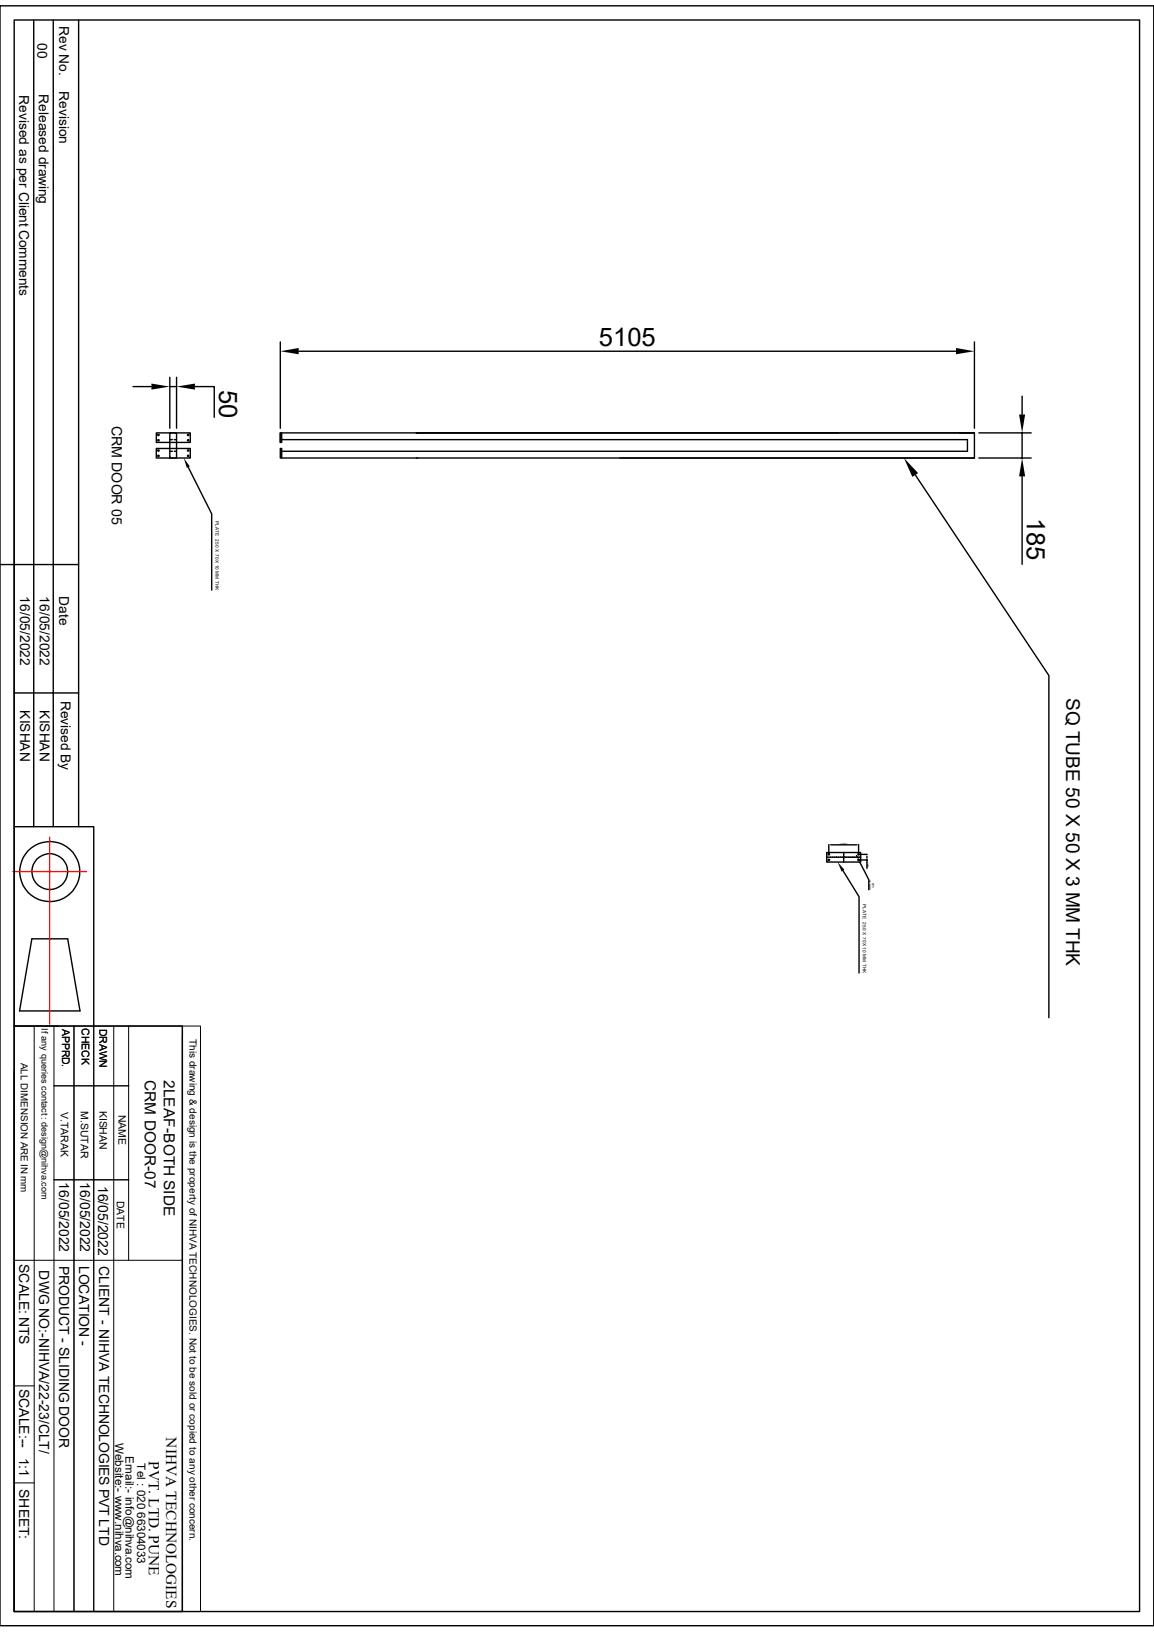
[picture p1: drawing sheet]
<svg xmlns="http://www.w3.org/2000/svg" width="210mm" height="297mm" viewBox="0 0 210 297" stroke-linecap="round" stroke-linejoin="round" font-family="sans-serif">
<g fill="none" stroke="#000" stroke-width=".25">
<path d="M0 1.1h210v294.8h-210zM2.6 3.6h204.8v289.7h-204.8zM6.1 3.6v146.9M9.7 3.6v146.9M14.3 3.6v146.9M2.6 32.6v117.9h14.5v36.2M24.2 70.4h3.4M28.4 78.8h6.2v1.7h-6.2zM28.7 79.1h.3v.1l-.2 .1zM30.9 78.8h1.2v4.6h-1.2zM30.9 68.7v9.2M30.9 70.4h1.2"/>
<path d="M32.1 68.7v9.2M34.1 79.1h.3v.1l-.2 .1zM35.5 70.4h3.5v5.5M51 78.8h.3v1.7h-.3zM51 78.8v1.7zM51 62.2v15.7M51.3 78.8h126M54.4 63.9h119.6M75.8 78.8h101.5v4.6h-126M76 78.8h-.2h76.8M177.3 62.2v15.7M178.1 78.8h9.6"/>
<path d="M186 72.1v3.3M186 78.8v4.6M28.4 81.6h6.2v1.8h-6.2zM28.7 80.1h.3v.1l-.2 .1zM28.7 81.9h.3v.1l-.2 .1zM28.7 82.9h.3v.1l-.2 .1zM30.9 82.1h.5M30.9 83.1v.3M30.9 80h.5M31.7 82.1h.4M31.7 80h.4M34.1 80.1h.3v.1l-.2 .1z"/>
<path d="M34.1 82.9h.3v.1l-.2 .1zM34.1 81.9h.3v.1l-.2 .1zM34.2 85l4.3 8.5v13.9M51 81.6h.3v1.8h-.3zM51.3 80h124.8v2.1h-124.8M166.6 86.4l24.3 36.5v62.3M178.1 83.4h9.6M186 86.7v16M0 102.7h14.3M2.6 126.1h11.7M2.6 150.5v36.2M150.5 155.2h6.1v1.7h-6.1z"/>
<path d="M150.5 156h.2M150.7 155.4h.3v.1l-.2 .1zM150.7 156.4h.3v.1l-.2 .1zM150.8 156h.3M150.8 153.7v1.8M151.2 156h.3M151.2 153.8h4.7M151.6 156h.2M151.9 156h.7M152.7 156h.3M153 156h.3M153.4 156h.7"/>
<path d="M153.4 158.5l2.9 4.7v13.9M153.5 155.2v.2M153.5 155.5v.3M153.5 155.9v.6M153.5 156.6v.3M154.1 156h.3M154.5 156h.3M154.9 156h.6M155.6 156h.3M155.9 155.7l.1 .3M156 156h.3M156.1 156.4h.3v.1l-.1 .1z"/>
<path d="M156.1 155.4h.3v.1l-.1 .1zM156.2 156.3l.1 .3M156.3 153.7v1.8M156.3 155.5h1.5M156.3 156.5h1.5M156.4 156h.2M156.5 157l1.6 3.1v1.8M157.8 155.9v.2M157.8 156.5v1.5M5.8 170.9h6.5l2.3 13.1h-11zM2.6 186.7h30.6v106.6h-30.6zM2.6 194.8v98.5"/>
<path d="M9.8 197.6h13.6M9.8 214.7h13.6"/>
<circle cx="9.1" cy="158.6" r="5.5"/>
<circle cx="9.1" cy="158.6" r="3.3"/>
</g>
<g fill="#000">
<path d="M27.6 69.8l3.3 .6-3.3 .5zM32.1 70.4l3.4-.6v1.1zM51 63.9l3.4-.6v1.2zM174 63.3l3.3 .6-3.3 .6zM185.5 75.4h1.1l-.6 3.4zM33.4 83.4l1.1 1.5-.5 .2zM164.5 83.4l2.6 2.7-1.1 .7zM186 83.4l.6 3.3h-1.1zM150.8 153.8l.4-.1v.1zM152.4 156.9l1.3 1.4-.5 .3zM155.9 153.7l.4 .1h-.4zM156 156h.1l.1 .3z"/>
<path d="M156.3 156.6l.2 .3v.1zM157.8 155.5v.4h-.1zM157.7 156.1h.1v.4z"/>
</g>
<path d="M2.6 186.7h30.6M6.2 186.7v106.6M9.8 186.7v106.6M13.5 186.7v106.6M17.1 186.7v106.6M20.7 186.7v106.6M23.4 186.7v42.7M33.2 186.7h3.3v106.6h-3.3zM33.2 188.6v104.7M2.6 229.4h30.6M2.6 252.2h3.6M2.6 269.9h3.6" fill="none" stroke="#000" stroke-width=".18"/>
<g fill="none" stroke="#f00" stroke-width=".25">
<path d="M2.4 158.6h.8M3.3 158.6h.2M3.6 158.6h.8M4.6 158.6h.1M4.9 158.6h.8M5.8 158.6h.2M6.1 158.6h.8M7.1 158.6h.1M7.4 158.6h.8M8.3 158.6h.2M8.7 158.6h.7M9.1 152.4v.4"/>
<path d="M9.1 153v.1M9.1 153.3v.8M9.1 154.2v.2M9.1 154.5v.8M9.1 155.5v.1M9.1 155.8v.7M9.1 156.7v.2M9.1 157.1v.7M9.1 158v.2M9.1 158.3v.8M9.1 159.3v.1M9.1 159.6v.8"/>
<path d="M9.6 158.6h.2M9.9 158.6h.8M10.9 158.6h.1M11.2 158.6h.8M12.1 158.6h.2M12.4 158.6h.8M13.4 158.6h.1M13.7 158.6h.8M14.6 158.6h.2M14.9 158.6h.8M9.1 160.5v.2M9.1 160.8v.8"/>
<path d="M9.1 161.8v.1M9.1 162.1v.8M9.1 163v.2M9.1 163.3v.8M9.1 164.3v.1M9.1 164.6v.8M9.1 165.5v.2M9.1 165.8v.8M9.1 166.8v.1M9.1 167.1v.8M9.1 168v.2M9.1 168.4v.7"/>
<path d="M9.1 169.3v.2M9.1 169.6v.8M9.1 170.6v.1M9.1 170.9v.8M9.1 171.8v.2M9.1 172.1v.8M9.1 173.1v.1M9.1 173.4v.8M9.1 174.3v.2M9.1 174.6v.8M9.1 175.6v.1M9.1 175.9v.8"/>
<path d="M9.1 176.8v.2M9.1 177.2v.7M9.1 178.1v.2M9.1 178.4v.8M9.1 179.4v.1M9.1 179.7v.8M9.1 180.6v.2M9.1 180.9v.8M9.1 181.9v.1M9.1 182.2v.8M9.1 183.1v.2M9.1 183.4v.8"/>
<path d="M9.1 184.4v.1M9.1 184.7v.8M9.1 185.6v.2M9.1 185.9v.5"/>
</g>
<g font-size="4.7">
<text x="109" y="63">5105</text>
<text x="39.9" y="71" transform="rotate(90 39.9 71)">50</text>
<text x="186.9" y="94.3" transform="rotate(90 186.9 94.3)">185</text>
</g>
<text font-size="3.5" x="194" y="127" transform="rotate(90 194 127)">SQ TUBE 50 X 50 X 3 MM THK</text>
<g font-size="2.8">
<text x="26.4" y="196.6" transform="rotate(90 26.4 196.6)">CRM DOOR-07</text>
<text x="29.8" y="196.6" transform="rotate(90 29.8 196.6)">2LEAF-BOTH SIDE</text>
<text x="30.3" y="261.6" transform="rotate(90 30.3 261.6)">NIHVA TECHNOLOGIES</text>
<text x="27.1" y="265.9" transform="rotate(90 27.1 265.9)">PVT. LTD. PUNE</text>
</g>
<text font-size="2.6" x="20.4" y="77.5" transform="rotate(90 20.4 77.5)">CRM DOOR 05</text>
<g font-size="2.5">
<text x="10.8" y="4.7" transform="rotate(90 10.8 4.7)">Rev No.</text>
<text x="6.8" y="7.8" transform="rotate(90 6.8 7.8)">00</text>
<text x="3.5" y="17.3" transform="rotate(90 3.5 17.3)">Revised as per Client Comments</text>
<text x="7.1" y="17.1" transform="rotate(90 7.1 17.1)">Released drawing</text>
<text x="10.8" y="16.6" transform="rotate(90 10.8 16.6)">Revision</text>
<text x="3.7" y="108.5" transform="rotate(90 3.7 108.5)">16/05/2022</text>
<text x="7.2" y="108.5" transform="rotate(90 7.2 108.5)">16/05/2022</text>
<text x="10.8" y="108.5" transform="rotate(90 10.8 108.5)">Date</text>
<text x="3.7" y="129.3" transform="rotate(90 3.7 129.3)">KISHAN</text>
<text x="7.2" y="129.3" transform="rotate(90 7.2 129.3)">KISHAN</text>
<text x="11" y="127.5" transform="rotate(90 11 127.5)">Revised By</text>
<text x="10.8" y="215.2" transform="rotate(90 10.8 215.2)">16/05/2022</text>
<text x="14.6" y="215.2" transform="rotate(90 14.6 215.2)">16/05/2022</text>
<text x="17.9" y="215.8" transform="rotate(90 17.9 215.8)">16/05/2022</text>
<text x="3.5" y="230" transform="rotate(90 3.5 230)">SCALE: NTS</text>
<text x="7.2" y="231.2" transform="rotate(90 7.2 231.2)">DWG NO:-NIHVA/22-23/CLT/</text>
<text x="10.8" y="230.3" transform="rotate(90 10.8 230.3)">PRODUCT - SLIDING DOOR</text>
<text x="14.4" y="230.3" transform="rotate(90 14.4 230.3)">LOCATION -</text>
<text x="18" y="230.4" transform="rotate(90 18 230.4)">CLIENT - NIHVA TECHNOLOGIES PVT LTD</text>
<text x="3.5" y="252.7" transform="rotate(90 3.5 252.7)">SCALE:--</text>
<text x="3.5" y="265.3" transform="rotate(90 3.5 265.3)">1:1</text>
<text x="3.5" y="271" transform="rotate(90 3.5 271)">SHEET:</text>
</g>
<g font-size="2.1">
<text x="21" y="262.6" transform="rotate(90 21 262.6)">Website:- www.nihva.com</text>
<text x="22.9" y="265" transform="rotate(90 22.9 265)">Email:- info@nihva.com</text>
<text x="25" y="266.3" transform="rotate(90 25 266.3)">Tel : 020 66304033</text>
</g>
<g font-size="1.9">
<text x="11.3" y="187.2" transform="rotate(90 11.3 187.2)">APPRD.</text>
<text x="14.9" y="187.1" transform="rotate(90 14.9 187.1)">CHECK</text>
<text x="18.1" y="187.2" transform="rotate(90 18.1 187.2)">DRAWN</text>
<text x="11.1" y="202.4" transform="rotate(90 11.1 202.4)">V.TARAK</text>
<text x="14.7" y="202.2" transform="rotate(90 14.7 202.2)">M.SUTAR</text>
<text x="18.1" y="202.1" transform="rotate(90 18.1 202.1)">KISHAN</text>
<text x="21.6" y="202.9" transform="rotate(90 21.6 202.9)">NAME</text>
<text x="21.3" y="218.5" transform="rotate(90 21.3 218.5)">DATE</text>
</g>
<g font-size="1.8">
<text x="34.5" y="189.1" transform="rotate(90 34.5 189.1)">This drawing &amp; design is the property of NIHVA TECHNOLOGIES. Not to be sold or copied to any other concern.</text>
<text x="3.8" y="193.4" transform="rotate(90 3.8 193.4)">ALL DIMENSION ARE IN mm</text>
</g>
<text font-size="1.7" x="7.5" y="187.2" transform="rotate(90 7.5 187.2)">If any queries contact : design@nihva.com</text>
<g font-size=".8">
<text x="39.2" y="94.8" transform="rotate(90 39.2 94.8)">PLATE 250 X 70 X 10 MM THK</text>
<text x="157" y="164.5" transform="rotate(90 157 164.5)">PLATE 250 X 70 X 10 MM THK</text>
</g>
<g font-size=".5">
<text x="152.8" y="153.7">=220=</text>
<text x="157.8" y="156.8" transform="rotate(90 157.8 156.8)">=40=</text>
<text x="158.1" y="160.1" transform="rotate(90 158.1 160.1)">04 NOS</text>
<text x="158.7" y="160.6" transform="rotate(90 158.7 160.6)">Ø13</text>
</g>
</svg>
